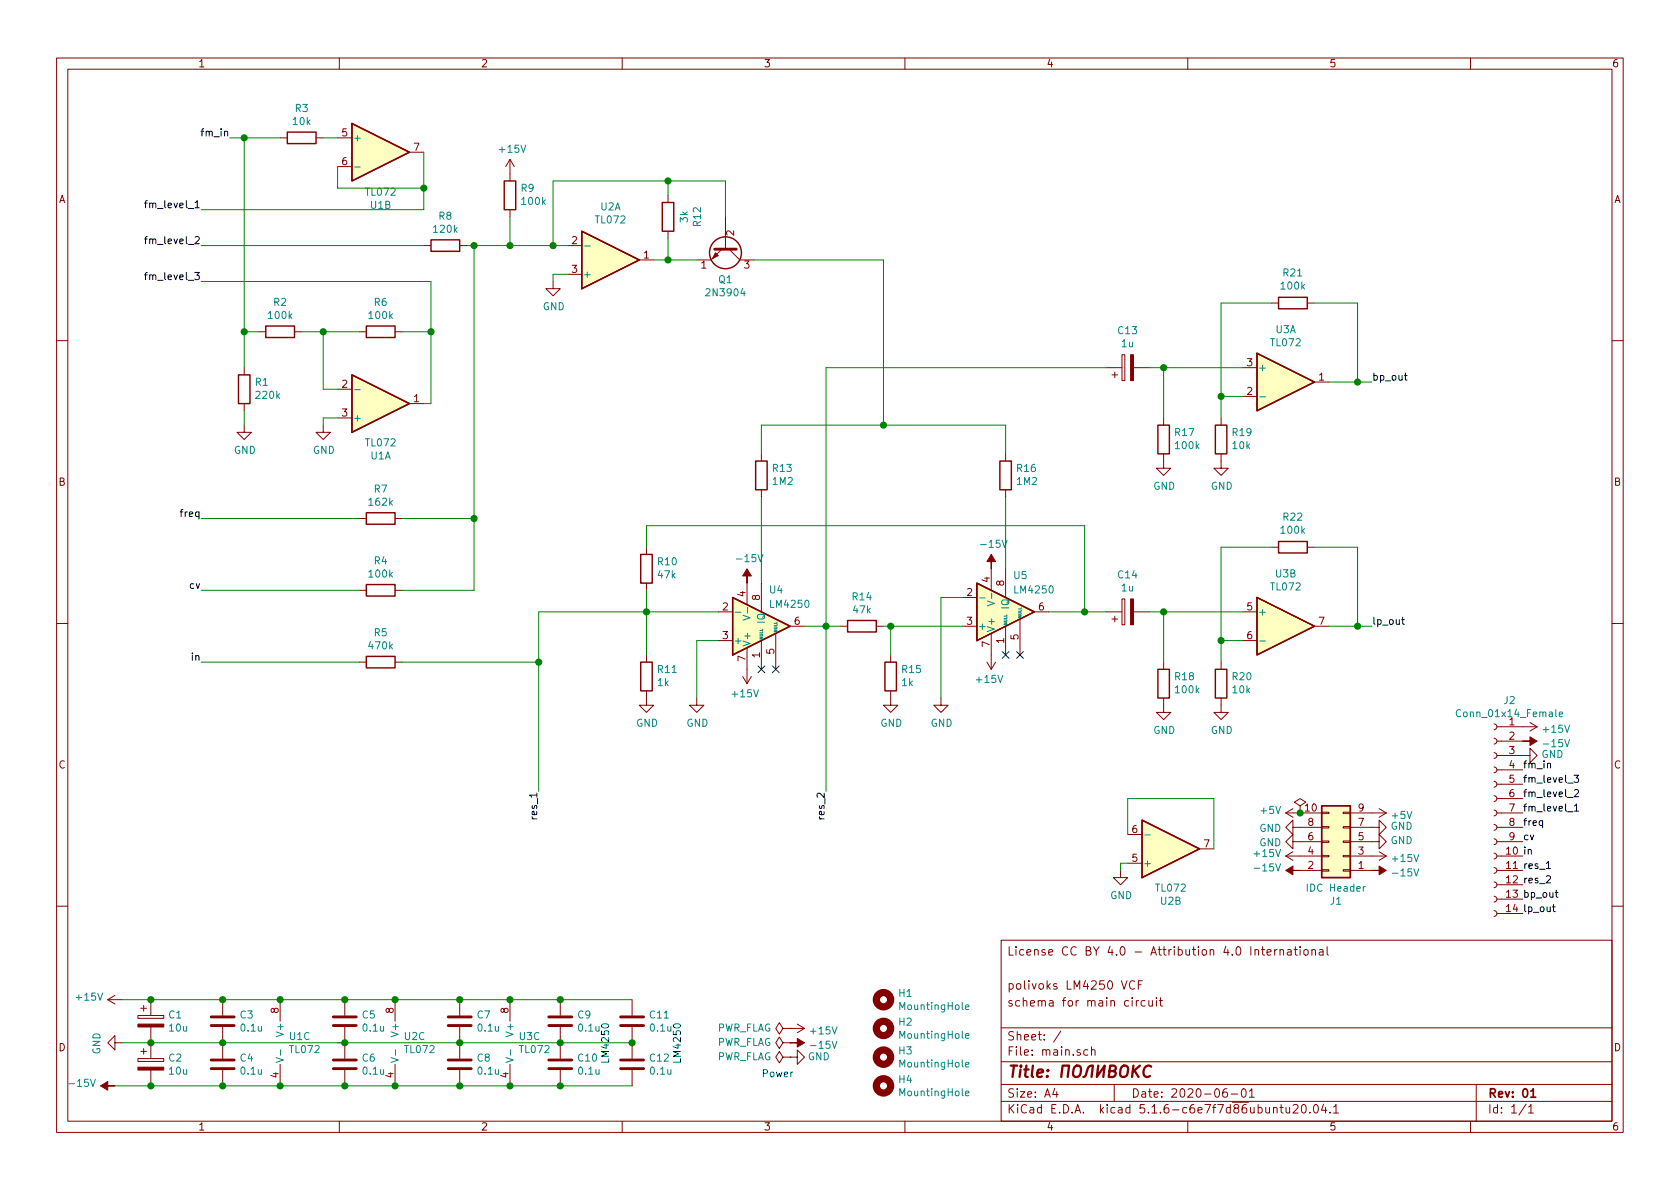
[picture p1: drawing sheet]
EESchema Schematic File Version 4
EELAYER 30 0
EELAYER END
$Descr A4 11693 8268
encoding utf-8
Sheet 1 1
Title "ПОЛИВОКС"
Date "2020-06-01"
Rev "01"
Comp ""
Comment1 "schema for main circuit"
Comment2 "polivoks LM4250 VCF"
Comment3 ""
Comment4 "License CC BY 4.0 - Attribution 4.0 International"
$EndDescr
$Comp
L Connector_Generic:Conn_02x05_Odd_Even J1
U 1 1
P 9350 5850
F 0 "J1" H 9400 6267 50  0000 C CNN
F 1 "IDC Header" H 9400 6176 50  0000 C CNN
F 2 "Connector_IDC:IDC-Header_2x05_P2.54mm_Vertical" H 9350 5850 50  0001 C CNN
F 3 "~" H 9350 5850 50  0001 C CNN
	1    9350 5850
	-1   0    0    1   
$EndComp
$Comp
L power:+15V #PWR027
U 1 1
P 9050 5950
F 0 "#PWR027" H 9050 5800 50  0001 C CNN
F 1 "+15V" V 9065 6078 50  0000 L CNN
F 2 "" H 9050 5950 50  0001 C CNN
F 3 "" H 9050 5950 50  0001 C CNN
	1    9050 5950
	0    -1   -1   0   
$EndComp
$Comp
L power:+15V #PWR032
U 1 1
P 9550 5950
F 0 "#PWR032" H 9550 5800 50  0001 C CNN
F 1 "+15V" V 9565 6078 50  0000 L CNN
F 2 "" H 9550 5950 50  0001 C CNN
F 3 "" H 9550 5950 50  0001 C CNN
	1    9550 5950
	0    1    1    0   
$EndComp
$Comp
L power:-15V #PWR028
U 1 1
P 9050 6050
F 0 "#PWR028" H 9050 6150 50  0001 C CNN
F 1 "-15V" V 9065 6178 50  0000 L CNN
F 2 "" H 9050 6050 50  0001 C CNN
F 3 "" H 9050 6050 50  0001 C CNN
	1    9050 6050
	0    -1   -1   0   
$EndComp
$Comp
L power:-15V #PWR033
U 1 1
P 9550 6050
F 0 "#PWR033" H 9550 6150 50  0001 C CNN
F 1 "-15V" V 9565 6178 50  0000 L CNN
F 2 "" H 9550 6050 50  0001 C CNN
F 3 "" H 9550 6050 50  0001 C CNN
	1    9550 6050
	0    1    1    0   
$EndComp
$Comp
L power:GND #PWR026
U 1 1
P 9050 5850
F 0 "#PWR026" H 9050 5600 50  0001 C CNN
F 1 "GND" V 9055 5722 50  0000 R CNN
F 2 "" H 9050 5850 50  0001 C CNN
F 3 "" H 9050 5850 50  0001 C CNN
	1    9050 5850
	0    1    1    0   
$EndComp
$Comp
L power:GND #PWR025
U 1 1
P 9050 5750
F 0 "#PWR025" H 9050 5500 50  0001 C CNN
F 1 "GND" V 9055 5622 50  0000 R CNN
F 2 "" H 9050 5750 50  0001 C CNN
F 3 "" H 9050 5750 50  0001 C CNN
	1    9050 5750
	0    1    1    0   
$EndComp
$Comp
L power:GND #PWR030
U 1 1
P 9550 5750
F 0 "#PWR030" H 9550 5500 50  0001 C CNN
F 1 "GND" V 9555 5622 50  0000 R CNN
F 2 "" H 9550 5750 50  0001 C CNN
F 3 "" H 9550 5750 50  0001 C CNN
	1    9550 5750
	0    -1   -1   0   
$EndComp
$Comp
L power:GND #PWR031
U 1 1
P 9550 5850
F 0 "#PWR031" H 9550 5600 50  0001 C CNN
F 1 "GND" V 9555 5722 50  0000 R CNN
F 2 "" H 9550 5850 50  0001 C CNN
F 3 "" H 9550 5850 50  0001 C CNN
	1    9550 5850
	0    -1   -1   0   
$EndComp
$Comp
L power:+5V #PWR029
U 1 1
P 9550 5650
F 0 "#PWR029" H 9550 5500 50  0001 C CNN
F 1 "+5V" V 9565 5778 50  0000 L CNN
F 2 "" H 9550 5650 50  0001 C CNN
F 3 "" H 9550 5650 50  0001 C CNN
	1    9550 5650
	0    1    1    0   
$EndComp
$Comp
L power:+5V #PWR024
U 1 1
P 9050 5650
F 0 "#PWR024" H 9050 5500 50  0001 C CNN
F 1 "+5V" V 9065 5778 50  0000 L CNN
F 2 "" H 9050 5650 50  0001 C CNN
F 3 "" H 9050 5650 50  0001 C CNN
	1    9050 5650
	0    -1   -1   0   
$EndComp
$Comp
L power:PWR_FLAG #FLG04
U 1 1
P 9050 5650
F 0 "#FLG04" H 9050 5725 50  0001 C CNN
F 1 "PWR_FLAG" H 9050 5778 50  0001 L CNN
F 2 "" H 9050 5650 50  0001 C CNN
F 3 "~" H 9050 5650 50  0001 C CNN
	1    9050 5650
	1    0    0    -1  
$EndComp
Connection ~ 9050 5650
Text Notes 5300 7500 0    50   ~ 0
Power
$Comp
L power:PWR_FLAG #FLG01
U 1 1
P 5500 7150
F 0 "#FLG01" H 5500 7225 50  0001 C CNN
F 1 "PWR_FLAG" V 5500 7278 50  0000 L CNN
F 2 "" H 5500 7150 50  0001 C CNN
F 3 "~" H 5500 7150 50  0001 C CNN
	1    5500 7150
	0    -1   -1   0   
$EndComp
$Comp
L power:+15V #PWR012
U 1 1
P 5500 7150
F 0 "#PWR012" H 5500 7000 50  0001 C CNN
F 1 "+15V" V 5515 7278 50  0000 L CNN
F 2 "" H 5500 7150 50  0001 C CNN
F 3 "" H 5500 7150 50  0001 C CNN
	1    5500 7150
	0    1    1    0   
$EndComp
$Comp
L power:-15V #PWR013
U 1 1
P 5500 7250
F 0 "#PWR013" H 5500 7350 50  0001 C CNN
F 1 "-15V" V 5515 7378 50  0000 L CNN
F 2 "" H 5500 7250 50  0001 C CNN
F 3 "" H 5500 7250 50  0001 C CNN
	1    5500 7250
	0    1    1    0   
$EndComp
$Comp
L power:GND #PWR014
U 1 1
P 5500 7350
F 0 "#PWR014" H 5500 7100 50  0001 C CNN
F 1 "GND" V 5500 7150 50  0000 C CNN
F 2 "" H 5500 7350 50  0001 C CNN
F 3 "" H 5500 7350 50  0001 C CNN
	1    5500 7350
	0    -1   -1   0   
$EndComp
$Comp
L power:PWR_FLAG #FLG02
U 1 1
P 5500 7250
F 0 "#FLG02" H 5500 7325 50  0001 C CNN
F 1 "PWR_FLAG" V 5500 7378 50  0000 L CNN
F 2 "" H 5500 7250 50  0001 C CNN
F 3 "~" H 5500 7250 50  0001 C CNN
	1    5500 7250
	0    -1   -1   0   
$EndComp
$Comp
L power:PWR_FLAG #FLG03
U 1 1
P 5500 7350
F 0 "#FLG03" H 5500 7425 50  0001 C CNN
F 1 "PWR_FLAG" V 5500 7478 50  0000 L CNN
F 2 "" H 5500 7350 50  0001 C CNN
F 3 "~" H 5500 7350 50  0001 C CNN
	1    5500 7350
	0    -1   -1   0   
$EndComp
$Comp
L Mechanical:MountingHole H1
U 1 1
P 6150 6950
F 0 "H1" H 6250 6996 50  0000 L CNN
F 1 "MountingHole" H 6250 6905 50  0000 L CNN
F 2 "MountingHole:MountingHole_2.2mm_M2" H 6150 6950 50  0001 C CNN
F 3 "~" H 6150 6950 50  0001 C CNN
	1    6150 6950
	1    0    0    -1  
$EndComp
$Comp
L Mechanical:MountingHole H2
U 1 1
P 6150 7150
F 0 "H2" H 6250 7196 50  0000 L CNN
F 1 "MountingHole" H 6250 7105 50  0000 L CNN
F 2 "MountingHole:MountingHole_2.2mm_M2" H 6150 7150 50  0001 C CNN
F 3 "~" H 6150 7150 50  0001 C CNN
	1    6150 7150
	1    0    0    -1  
$EndComp
$Comp
L Mechanical:MountingHole H3
U 1 1
P 6150 7350
F 0 "H3" H 6250 7396 50  0000 L CNN
F 1 "MountingHole" H 6250 7305 50  0000 L CNN
F 2 "MountingHole:MountingHole_2.2mm_M2" H 6150 7350 50  0001 C CNN
F 3 "~" H 6150 7350 50  0001 C CNN
	1    6150 7350
	1    0    0    -1  
$EndComp
$Comp
L Mechanical:MountingHole H4
U 1 1
P 6150 7550
F 0 "H4" H 6250 7596 50  0000 L CNN
F 1 "MountingHole" H 6250 7505 50  0000 L CNN
F 2 "MountingHole:MountingHole_2.2mm_M2" H 6150 7550 50  0001 C CNN
F 3 "~" H 6150 7550 50  0001 C CNN
	1    6150 7550
	1    0    0    -1  
$EndComp
Text Notes 4750 7400 1    50   ~ 0
LM4250
$Comp
L Device:C C10
U 1 1
P 3900 7400
F 0 "C10" H 4015 7446 50  0000 L CNN
F 1 "0.1u" H 4015 7355 50  0000 L CNN
F 2 "Capacitor_THT:C_Disc_D3.4mm_W2.1mm_P2.50mm" H 3938 7250 50  0001 C CNN
F 3 "~" H 3900 7400 50  0001 C CNN
	1    3900 7400
	1    0    0    -1  
$EndComp
Text Notes 4250 7400 1    50   ~ 0
LM4250
$Comp
L Device:C C12
U 1 1
P 4400 7400
F 0 "C12" H 4515 7446 50  0000 L CNN
F 1 "0.1u" H 4515 7355 50  0000 L CNN
F 2 "Capacitor_THT:C_Disc_D3.4mm_W2.1mm_P2.50mm" H 4438 7250 50  0001 C CNN
F 3 "~" H 4400 7400 50  0001 C CNN
	1    4400 7400
	1    0    0    -1  
$EndComp
$Comp
L Device:C C11
U 1 1
P 4400 7100
F 0 "C11" H 4515 7146 50  0000 L CNN
F 1 "0.1u" H 4515 7055 50  0000 L CNN
F 2 "Capacitor_THT:C_Disc_D3.4mm_W2.1mm_P2.50mm" H 4438 6950 50  0001 C CNN
F 3 "~" H 4400 7100 50  0001 C CNN
	1    4400 7100
	1    0    0    -1  
$EndComp
Connection ~ 3900 7250
Connection ~ 3900 7550
Wire Wire Line
	3900 7250 4400 7250
Connection ~ 4400 7250
Wire Wire Line
	3900 7550 4400 7550
$Comp
L Amplifier_Operational:LM4250 U4
U 1 1
P 5300 4350
F 0 "U4" H 5350 4100 50  0000 L CNN
F 1 "LM4250" H 5350 4200 50  0000 L CNN
F 2 "Package_DIP:DIP-8_W7.62mm_Socket" H 5350 4400 50  0001 C CNN
F 3 "http://www.ti.com/lit/ds/symlink/lm4250.pdf" H 5350 4500 50  0001 C CNN
	1    5300 4350
	1    0    0    1   
$EndComp
$Comp
L Amplifier_Operational:LM4250 U5
U 1 1
P 7000 4250
F 0 "U5" H 7050 4000 50  0000 L CNN
F 1 "LM4250" H 7050 4100 50  0000 L CNN
F 2 "Package_DIP:DIP-8_W7.62mm_Socket" H 7050 4300 50  0001 C CNN
F 3 "http://www.ti.com/lit/ds/symlink/lm4250.pdf" H 7050 4400 50  0001 C CNN
	1    7000 4250
	1    0    0    1   
$EndComp
$Comp
L Amplifier_Operational:TL072 U1
U 1 1
P 2650 2800
F 0 "U1" H 2650 3167 50  0000 C CNN
F 1 "TL072" H 2650 3076 50  0000 C CNN
F 2 "Package_DIP:DIP-8_W7.62mm_Socket" H 2650 2800 50  0001 C CNN
F 3 "http://www.ti.com/lit/ds/symlink/tl071.pdf" H 2650 2800 50  0001 C CNN
	1    2650 2800
	1    0    0    1   
$EndComp
$Comp
L Amplifier_Operational:TL072 U1
U 2 1
P 2650 1050
F 0 "U1" H 2650 683 50  0000 C CNN
F 1 "TL072" H 2650 774 50  0000 C CNN
F 2 "Package_DIP:DIP-8_W7.62mm_Socket" H 2650 1050 50  0001 C CNN
F 3 "http://www.ti.com/lit/ds/symlink/tl071.pdf" H 2650 1050 50  0001 C CNN
	2    2650 1050
	1    0    0    -1  
$EndComp
$Comp
L Amplifier_Operational:TL072 U2
U 1 1
P 4250 1800
F 0 "U2" H 4250 1433 50  0000 C CNN
F 1 "TL072" H 4250 1524 50  0000 C CNN
F 2 "Package_DIP:DIP-8_W7.62mm_Socket" H 4250 1800 50  0001 C CNN
F 3 "http://www.ti.com/lit/ds/symlink/tl071.pdf" H 4250 1800 50  0001 C CNN
	1    4250 1800
	1    0    0    1   
$EndComp
$Comp
L Amplifier_Operational:TL072 U2
U 2 1
P 8150 5900
F 0 "U2" H 8150 6267 50  0000 C CNN
F 1 "TL072" H 8150 6176 50  0000 C CNN
F 2 "Package_DIP:DIP-8_W7.62mm_Socket" H 8150 5900 50  0001 C CNN
F 3 "http://www.ti.com/lit/ds/symlink/tl071.pdf" H 8150 5900 50  0001 C CNN
	2    8150 5900
	1    0    0    1   
$EndComp
$Comp
L Amplifier_Operational:TL072 U3
U 1 1
P 8950 2650
F 0 "U3" H 8950 3017 50  0000 C CNN
F 1 "TL072" H 8950 2926 50  0000 C CNN
F 2 "Package_DIP:DIP-8_W7.62mm_Socket" H 8950 2650 50  0001 C CNN
F 3 "http://www.ti.com/lit/ds/symlink/tl071.pdf" H 8950 2650 50  0001 C CNN
	1    8950 2650
	1    0    0    -1  
$EndComp
$Comp
L Amplifier_Operational:TL072 U3
U 2 1
P 8950 4350
F 0 "U3" H 8950 4717 50  0000 C CNN
F 1 "TL072" H 8950 4626 50  0000 C CNN
F 2 "Package_DIP:DIP-8_W7.62mm_Socket" H 8950 4350 50  0001 C CNN
F 3 "http://www.ti.com/lit/ds/symlink/tl071.pdf" H 8950 4350 50  0001 C CNN
	2    8950 4350
	1    0    0    -1  
$EndComp
$Comp
L power:+15V #PWR018
U 1 1
P 6900 4550
F 0 "#PWR018" H 6900 4400 50  0001 C CNN
F 1 "+15V" H 6915 4723 50  0000 C CNN
F 2 "" H 6900 4550 50  0001 C CNN
F 3 "" H 6900 4550 50  0001 C CNN
	1    6900 4550
	-1   0    0    1   
$EndComp
$Comp
L power:-15V #PWR010
U 1 1
P 5200 4050
F 0 "#PWR010" H 5200 4150 50  0001 C CNN
F 1 "-15V" H 5215 4223 50  0000 C CNN
F 2 "" H 5200 4050 50  0001 C CNN
F 3 "" H 5200 4050 50  0001 C CNN
	1    5200 4050
	1    0    0    -1  
$EndComp
$Comp
L power:-15V #PWR017
U 1 1
P 6900 3950
F 0 "#PWR017" H 6900 4050 50  0001 C CNN
F 1 "-15V" H 6915 4123 50  0000 C CNN
F 2 "" H 6900 3950 50  0001 C CNN
F 3 "" H 6900 3950 50  0001 C CNN
	1    6900 3950
	1    0    0    -1  
$EndComp
$Comp
L Device:R R3
U 1 1
P 2100 950
F 0 "R3" V 1893 950 50  0000 C CNN
F 1 "10k" V 1984 950 50  0000 C CNN
F 2 "Resistor_THT:R_Axial_DIN0207_L6.3mm_D2.5mm_P10.16mm_Horizontal" V 2030 950 50  0001 C CNN
F 3 "~" H 2100 950 50  0001 C CNN
	1    2100 950 
	0    1    1    0   
$EndComp
Wire Wire Line
	2250 950  2350 950 
Wire Wire Line
	2350 1150 2350 1300
Wire Wire Line
	2350 1300 2950 1300
Wire Wire Line
	2950 1300 2950 1050
Wire Wire Line
	1400 1450 2950 1450
Wire Wire Line
	2950 1450 2950 1300
Connection ~ 2950 1300
$Comp
L Device:R R6
U 1 1
P 2650 2300
F 0 "R6" V 2443 2300 50  0000 C CNN
F 1 "100k" V 2534 2300 50  0000 C CNN
F 2 "Resistor_THT:R_Axial_DIN0207_L6.3mm_D2.5mm_P2.54mm_Vertical" V 2580 2300 50  0001 C CNN
F 3 "~" H 2650 2300 50  0001 C CNN
	1    2650 2300
	0    1    1    0   
$EndComp
Wire Wire Line
	2800 2300 3000 2300
Wire Wire Line
	3000 1950 1400 1950
Wire Wire Line
	2500 2300 2250 2300
Wire Wire Line
	2250 2300 2250 2700
Wire Wire Line
	2250 2700 2350 2700
$Comp
L power:GND #PWR05
U 1 1
P 2250 2950
F 0 "#PWR05" H 2250 2700 50  0001 C CNN
F 1 "GND" H 2255 2777 50  0000 C CNN
F 2 "" H 2250 2950 50  0001 C CNN
F 3 "" H 2250 2950 50  0001 C CNN
	1    2250 2950
	1    0    0    -1  
$EndComp
Wire Wire Line
	2350 2900 2250 2900
Wire Wire Line
	2250 2900 2250 2950
$Comp
L Device:R R2
U 1 1
P 1950 2300
F 0 "R2" V 1743 2300 50  0000 C CNN
F 1 "100k" V 1834 2300 50  0000 C CNN
F 2 "Resistor_THT:R_Axial_DIN0207_L6.3mm_D2.5mm_P10.16mm_Horizontal" V 1880 2300 50  0001 C CNN
F 3 "~" H 1950 2300 50  0001 C CNN
	1    1950 2300
	0    1    1    0   
$EndComp
$Comp
L Device:R R1
U 1 1
P 1700 2700
F 0 "R1" H 1630 2654 50  0000 R CNN
F 1 "220k" H 1630 2745 50  0000 R CNN
F 2 "Resistor_THT:R_Axial_DIN0207_L6.3mm_D2.5mm_P10.16mm_Horizontal" V 1630 2700 50  0001 C CNN
F 3 "~" H 1700 2700 50  0001 C CNN
	1    1700 2700
	-1   0    0    1   
$EndComp
$Comp
L power:GND #PWR04
U 1 1
P 1700 2950
F 0 "#PWR04" H 1700 2700 50  0001 C CNN
F 1 "GND" H 1705 2777 50  0000 C CNN
F 2 "" H 1700 2950 50  0001 C CNN
F 3 "" H 1700 2950 50  0001 C CNN
	1    1700 2950
	1    0    0    -1  
$EndComp
Wire Wire Line
	1700 2850 1700 2950
Wire Wire Line
	1700 2550 1700 2300
Wire Wire Line
	1700 2300 1800 2300
Wire Wire Line
	2100 2300 2250 2300
Connection ~ 2250 2300
Wire Wire Line
	3950 1700 3850 1700
$Comp
L Device:R R8
U 1 1
P 3100 1700
F 0 "R8" V 2893 1700 50  0000 C CNN
F 1 "120k" V 2984 1700 50  0000 C CNN
F 2 "Resistor_THT:R_Axial_DIN0207_L6.3mm_D2.5mm_P10.16mm_Horizontal" V 3030 1700 50  0001 C CNN
F 3 "~" H 3100 1700 50  0001 C CNN
	1    3100 1700
	0    1    1    0   
$EndComp
$Comp
L power:GND #PWR07
U 1 1
P 3850 1950
F 0 "#PWR07" H 3850 1700 50  0001 C CNN
F 1 "GND" H 3855 1777 50  0000 C CNN
F 2 "" H 3850 1950 50  0001 C CNN
F 3 "" H 3850 1950 50  0001 C CNN
	1    3850 1950
	1    0    0    -1  
$EndComp
Wire Wire Line
	3950 1900 3850 1900
$Comp
L Device:R R12
U 1 1
P 4650 1500
F 0 "R12" V 4443 1500 50  0000 C CNN
F 1 "3k" V 4534 1500 50  0000 C CNN
F 2 "Resistor_THT:R_Axial_DIN0207_L6.3mm_D2.5mm_P10.16mm_Horizontal" V 4580 1500 50  0001 C CNN
F 3 "~" H 4650 1500 50  0001 C CNN
	1    4650 1500
	-1   0    0    1   
$EndComp
Wire Wire Line
	4650 1250 4650 1350
Wire Wire Line
	4650 1800 4550 1800
$Comp
L Transistor_BJT:2N3904 Q1
U 1 1
P 5050 1700
F 0 "Q1" V 5285 1700 50  0000 C CNN
F 1 "2N3904" V 5376 1700 50  0000 C CNN
F 2 "Package_TO_SOT_THT:TO-92_Inline" H 5250 1625 50  0001 L CIN
F 3 "https://www.fairchildsemi.com/datasheets/2N/2N3904.pdf" H 5050 1700 50  0001 L CNN
	1    5050 1700
	0    1    1    0   
$EndComp
Wire Wire Line
	5050 1500 5050 1250
Wire Wire Line
	5050 1250 4650 1250
Connection ~ 4650 1250
Wire Wire Line
	4850 1800 4650 1800
Connection ~ 4650 1800
Wire Wire Line
	3850 1250 3850 1700
Connection ~ 3850 1700
Wire Wire Line
	3850 1900 3850 1950
Wire Wire Line
	3250 1700 3300 1700
$Comp
L Device:R R4
U 1 1
P 2650 4100
F 0 "R4" V 2443 4100 50  0000 C CNN
F 1 "100k" V 2534 4100 50  0000 C CNN
F 2 "Resistor_THT:R_Axial_DIN0207_L6.3mm_D2.5mm_P10.16mm_Horizontal" V 2580 4100 50  0001 C CNN
F 3 "~" H 2650 4100 50  0001 C CNN
	1    2650 4100
	0    1    1    0   
$EndComp
$Comp
L Device:R R9
U 1 1
P 3550 1350
F 0 "R9" H 3480 1304 50  0000 R CNN
F 1 "100k" H 3480 1395 50  0000 R CNN
F 2 "Resistor_THT:R_Axial_DIN0207_L6.3mm_D2.5mm_P10.16mm_Horizontal" V 3480 1350 50  0001 C CNN
F 3 "~" H 3550 1350 50  0001 C CNN
	1    3550 1350
	-1   0    0    1   
$EndComp
$Comp
L power:+15V #PWR06
U 1 1
P 3550 1200
F 0 "#PWR06" H 3550 1050 50  0001 C CNN
F 1 "+15V" H 3565 1373 50  0000 C CNN
F 2 "" H 3550 1200 50  0001 C CNN
F 3 "" H 3550 1200 50  0001 C CNN
	1    3550 1200
	1    0    0    -1  
$EndComp
Wire Wire Line
	3550 1500 3550 1700
$Comp
L Device:R R5
U 1 1
P 2650 4600
F 0 "R5" V 2443 4600 50  0000 C CNN
F 1 "470k" V 2534 4600 50  0000 C CNN
F 2 "Resistor_THT:R_Axial_DIN0207_L6.3mm_D2.5mm_P10.16mm_Horizontal" V 2580 4600 50  0001 C CNN
F 3 "~" H 2650 4600 50  0001 C CNN
	1    2650 4600
	0    1    1    0   
$EndComp
$Comp
L Device:R R10
U 1 1
P 4500 3950
F 0 "R10" H 4430 3904 50  0000 R CNN
F 1 "47k" H 4430 3995 50  0000 R CNN
F 2 "Resistor_THT:R_Axial_DIN0207_L6.3mm_D2.5mm_P10.16mm_Horizontal" V 4430 3950 50  0001 C CNN
F 3 "~" H 4500 3950 50  0001 C CNN
	1    4500 3950
	-1   0    0    1   
$EndComp
$Comp
L Device:R R11
U 1 1
P 4500 4700
F 0 "R11" H 4430 4654 50  0000 R CNN
F 1 "1k" H 4430 4745 50  0000 R CNN
F 2 "Resistor_THT:R_Axial_DIN0207_L6.3mm_D2.5mm_P10.16mm_Horizontal" V 4430 4700 50  0001 C CNN
F 3 "~" H 4500 4700 50  0001 C CNN
	1    4500 4700
	-1   0    0    1   
$EndComp
$Comp
L power:GND #PWR08
U 1 1
P 4500 4850
F 0 "#PWR08" H 4500 4600 50  0001 C CNN
F 1 "GND" H 4505 4677 50  0000 C CNN
F 2 "" H 4500 4850 50  0001 C CNN
F 3 "" H 4500 4850 50  0001 C CNN
	1    4500 4850
	1    0    0    -1  
$EndComp
$Comp
L power:GND #PWR09
U 1 1
P 4850 4850
F 0 "#PWR09" H 4850 4600 50  0001 C CNN
F 1 "GND" H 4855 4677 50  0000 C CNN
F 2 "" H 4850 4850 50  0001 C CNN
F 3 "" H 4850 4850 50  0001 C CNN
	1    4850 4850
	1    0    0    -1  
$EndComp
Wire Wire Line
	3000 2300 3000 2800
Wire Wire Line
	3000 2800 2950 2800
Connection ~ 3000 2300
NoConn ~ 5300 4650
NoConn ~ 5400 4650
Wire Wire Line
	4650 1650 4650 1800
Wire Wire Line
	3850 1250 4650 1250
$Comp
L Device:R R14
U 1 1
P 6000 4350
F 0 "R14" V 5793 4350 50  0000 C CNN
F 1 "47k" V 5884 4350 50  0000 C CNN
F 2 "Resistor_THT:R_Axial_DIN0207_L6.3mm_D2.5mm_P10.16mm_Horizontal" V 5930 4350 50  0001 C CNN
F 3 "~" H 6000 4350 50  0001 C CNN
	1    6000 4350
	0    1    1    0   
$EndComp
$Comp
L Device:R R15
U 1 1
P 6200 4700
F 0 "R15" H 6130 4654 50  0000 R CNN
F 1 "1k" H 6130 4745 50  0000 R CNN
F 2 "Resistor_THT:R_Axial_DIN0207_L6.3mm_D2.5mm_P10.16mm_Horizontal" V 6130 4700 50  0001 C CNN
F 3 "~" H 6200 4700 50  0001 C CNN
	1    6200 4700
	-1   0    0    1   
$EndComp
Wire Wire Line
	6150 4350 6200 4350
Wire Wire Line
	6700 4150 6550 4150
$Comp
L power:GND #PWR015
U 1 1
P 6200 4850
F 0 "#PWR015" H 6200 4600 50  0001 C CNN
F 1 "GND" H 6205 4677 50  0000 C CNN
F 2 "" H 6200 4850 50  0001 C CNN
F 3 "" H 6200 4850 50  0001 C CNN
	1    6200 4850
	1    0    0    -1  
$EndComp
$Comp
L power:GND #PWR016
U 1 1
P 6550 4850
F 0 "#PWR016" H 6550 4600 50  0001 C CNN
F 1 "GND" H 6555 4677 50  0000 C CNN
F 2 "" H 6550 4850 50  0001 C CNN
F 3 "" H 6550 4850 50  0001 C CNN
	1    6550 4850
	1    0    0    -1  
$EndComp
$Comp
L power:+15V #PWR011
U 1 1
P 5200 4650
F 0 "#PWR011" H 5200 4500 50  0001 C CNN
F 1 "+15V" H 5215 4823 50  0000 C CNN
F 2 "" H 5200 4650 50  0001 C CNN
F 3 "" H 5200 4650 50  0001 C CNN
	1    5200 4650
	-1   0    0    1   
$EndComp
NoConn ~ 7000 4550
NoConn ~ 7100 4550
Wire Wire Line
	4850 4450 4850 4850
Wire Wire Line
	5000 4450 4850 4450
Wire Wire Line
	6700 4350 6200 4350
Connection ~ 6200 4350
Wire Wire Line
	5000 4250 4500 4250
Wire Wire Line
	4500 4250 4500 4550
Wire Wire Line
	4500 4100 4500 4250
Connection ~ 4500 4250
Wire Wire Line
	7550 3650 7550 4250
Wire Wire Line
	7550 4250 7300 4250
Wire Wire Line
	4500 3650 4500 3800
Wire Wire Line
	6550 4150 6550 4850
Wire Wire Line
	6200 4350 6200 4550
Wire Wire Line
	4500 3650 7550 3650
$Comp
L Device:CP C14
U 1 1
P 7850 4250
F 0 "C14" V 8105 4250 50  0000 C CNN
F 1 "1u" V 8014 4250 50  0000 C CNN
F 2 "Capacitor_THT:CP_Radial_D5.0mm_P2.00mm" H 7888 4100 50  0001 C CNN
F 3 "~" H 7850 4250 50  0001 C CNN
	1    7850 4250
	0    -1   -1   0   
$EndComp
Wire Wire Line
	7700 4250 7550 4250
Connection ~ 7550 4250
$Comp
L Device:R R18
U 1 1
P 8100 4750
F 0 "R18" H 8030 4704 50  0000 R CNN
F 1 "100k" H 8030 4795 50  0000 R CNN
F 2 "Resistor_THT:R_Axial_DIN0207_L6.3mm_D2.5mm_P10.16mm_Horizontal" V 8030 4750 50  0001 C CNN
F 3 "~" H 8100 4750 50  0001 C CNN
	1    8100 4750
	-1   0    0    1   
$EndComp
$Comp
L power:GND #PWR021
U 1 1
P 8100 4900
F 0 "#PWR021" H 8100 4650 50  0001 C CNN
F 1 "GND" H 8105 4727 50  0000 C CNN
F 2 "" H 8100 4900 50  0001 C CNN
F 3 "" H 8100 4900 50  0001 C CNN
	1    8100 4900
	1    0    0    -1  
$EndComp
$Comp
L Device:R R20
U 1 1
P 8500 4750
F 0 "R20" H 8430 4704 50  0000 R CNN
F 1 "10k" H 8430 4795 50  0000 R CNN
F 2 "Resistor_THT:R_Axial_DIN0207_L6.3mm_D2.5mm_P10.16mm_Horizontal" V 8430 4750 50  0001 C CNN
F 3 "~" H 8500 4750 50  0001 C CNN
	1    8500 4750
	-1   0    0    1   
$EndComp
$Comp
L power:GND #PWR023
U 1 1
P 8500 4900
F 0 "#PWR023" H 8500 4650 50  0001 C CNN
F 1 "GND" H 8505 4727 50  0000 C CNN
F 2 "" H 8500 4900 50  0001 C CNN
F 3 "" H 8500 4900 50  0001 C CNN
	1    8500 4900
	1    0    0    -1  
$EndComp
Wire Wire Line
	8000 4250 8100 4250
Wire Wire Line
	8500 4600 8500 4450
Wire Wire Line
	8500 4450 8650 4450
Wire Wire Line
	8100 4250 8100 4600
Connection ~ 8100 4250
$Comp
L Device:R R22
U 1 1
P 9000 3800
F 0 "R22" V 9207 3800 50  0000 C CNN
F 1 "100k" V 9116 3800 50  0000 C CNN
F 2 "Resistor_THT:R_Axial_DIN0207_L6.3mm_D2.5mm_P2.54mm_Vertical" V 8930 3800 50  0001 C CNN
F 3 "~" H 9000 3800 50  0001 C CNN
	1    9000 3800
	0    -1   -1   0   
$EndComp
Wire Wire Line
	8100 4250 8650 4250
Wire Wire Line
	8850 3800 8500 3800
Wire Wire Line
	8500 3800 8500 4450
Connection ~ 8500 4450
Wire Wire Line
	9150 3800 9450 3800
Wire Wire Line
	9450 3800 9450 4350
Wire Wire Line
	9450 4350 9250 4350
Wire Wire Line
	9550 4350 9450 4350
Connection ~ 9450 4350
Wire Wire Line
	3750 4250 4500 4250
Wire Wire Line
	5600 4350 5750 4350
$Comp
L Device:R R7
U 1 1
P 2650 3600
F 0 "R7" V 2443 3600 50  0000 C CNN
F 1 "162k" V 2534 3600 50  0000 C CNN
F 2 "Resistor_THT:R_Axial_DIN0207_L6.3mm_D2.5mm_P10.16mm_Horizontal" V 2580 3600 50  0001 C CNN
F 3 "~" H 2650 3600 50  0001 C CNN
	1    2650 3600
	0    1    1    0   
$EndComp
$Comp
L Device:R R13
U 1 1
P 5300 3300
F 0 "R13" H 5230 3254 50  0000 R CNN
F 1 "1M2" H 5230 3345 50  0000 R CNN
F 2 "Resistor_THT:R_Axial_DIN0207_L6.3mm_D2.5mm_P10.16mm_Horizontal" V 5230 3300 50  0001 C CNN
F 3 "~" H 5300 3300 50  0001 C CNN
	1    5300 3300
	-1   0    0    1   
$EndComp
$Comp
L Device:R R16
U 1 1
P 7000 3300
F 0 "R16" H 6930 3254 50  0000 R CNN
F 1 "1M2" H 6930 3345 50  0000 R CNN
F 2 "Resistor_THT:R_Axial_DIN0207_L6.3mm_D2.5mm_P10.16mm_Horizontal" V 6930 3300 50  0001 C CNN
F 3 "~" H 7000 3300 50  0001 C CNN
	1    7000 3300
	-1   0    0    1   
$EndComp
Wire Wire Line
	7000 3950 7000 3450
Wire Wire Line
	7000 2950 6150 2950
Wire Wire Line
	5300 2950 5300 3150
Wire Wire Line
	5300 3450 5300 4050
Wire Wire Line
	7000 3150 7000 2950
Connection ~ 5750 4350
Wire Wire Line
	5750 4350 5850 4350
$Comp
L Device:CP C13
U 1 1
P 7850 2550
F 0 "C13" V 8105 2550 50  0000 C CNN
F 1 "1u" V 8014 2550 50  0000 C CNN
F 2 "Capacitor_THT:CP_Radial_D5.0mm_P2.00mm" H 7888 2400 50  0001 C CNN
F 3 "~" H 7850 2550 50  0001 C CNN
	1    7850 2550
	0    -1   -1   0   
$EndComp
$Comp
L Device:R R17
U 1 1
P 8100 3050
F 0 "R17" H 8030 3004 50  0000 R CNN
F 1 "100k" H 8030 3095 50  0000 R CNN
F 2 "Resistor_THT:R_Axial_DIN0207_L6.3mm_D2.5mm_P10.16mm_Horizontal" V 8030 3050 50  0001 C CNN
F 3 "~" H 8100 3050 50  0001 C CNN
	1    8100 3050
	-1   0    0    1   
$EndComp
$Comp
L power:GND #PWR020
U 1 1
P 8100 3200
F 0 "#PWR020" H 8100 2950 50  0001 C CNN
F 1 "GND" H 8105 3027 50  0000 C CNN
F 2 "" H 8100 3200 50  0001 C CNN
F 3 "" H 8100 3200 50  0001 C CNN
	1    8100 3200
	1    0    0    -1  
$EndComp
$Comp
L Device:R R19
U 1 1
P 8500 3050
F 0 "R19" H 8430 3004 50  0000 R CNN
F 1 "10k" H 8430 3095 50  0000 R CNN
F 2 "Resistor_THT:R_Axial_DIN0207_L6.3mm_D2.5mm_P10.16mm_Horizontal" V 8430 3050 50  0001 C CNN
F 3 "~" H 8500 3050 50  0001 C CNN
	1    8500 3050
	-1   0    0    1   
$EndComp
$Comp
L power:GND #PWR022
U 1 1
P 8500 3200
F 0 "#PWR022" H 8500 2950 50  0001 C CNN
F 1 "GND" H 8505 3027 50  0000 C CNN
F 2 "" H 8500 3200 50  0001 C CNN
F 3 "" H 8500 3200 50  0001 C CNN
	1    8500 3200
	1    0    0    -1  
$EndComp
Wire Wire Line
	8000 2550 8100 2550
Wire Wire Line
	8500 2900 8500 2750
Wire Wire Line
	8500 2750 8650 2750
Wire Wire Line
	8100 2550 8100 2900
Connection ~ 8100 2550
$Comp
L Device:R R21
U 1 1
P 9000 2100
F 0 "R21" V 9207 2100 50  0000 C CNN
F 1 "100k" V 9116 2100 50  0000 C CNN
F 2 "Resistor_THT:R_Axial_DIN0207_L6.3mm_D2.5mm_P2.54mm_Vertical" V 8930 2100 50  0001 C CNN
F 3 "~" H 9000 2100 50  0001 C CNN
	1    9000 2100
	0    -1   -1   0   
$EndComp
Wire Wire Line
	8100 2550 8650 2550
Wire Wire Line
	8850 2100 8500 2100
Wire Wire Line
	8500 2100 8500 2750
Connection ~ 8500 2750
Wire Wire Line
	9150 2100 9450 2100
Wire Wire Line
	9450 2100 9450 2650
Wire Wire Line
	9450 2650 9250 2650
Wire Wire Line
	9550 2650 9450 2650
Connection ~ 9450 2650
Wire Wire Line
	5750 4350 5750 2550
Wire Wire Line
	5750 2550 7700 2550
Wire Wire Line
	3550 7550 3900 7550
Wire Wire Line
	3200 7250 3900 7250
Wire Wire Line
	2400 7250 3200 7250
Wire Wire Line
	2750 6950 3200 6950
Wire Wire Line
	2750 7550 3200 7550
Wire Wire Line
	3200 7550 3550 7550
Wire Wire Line
	3200 6950 3550 6950
Connection ~ 3200 7550
Connection ~ 3200 6950
Connection ~ 3200 7250
$Comp
L Device:C C8
U 1 1
P 3200 7400
F 0 "C8" H 3315 7446 50  0000 L CNN
F 1 "0.1u" H 3315 7355 50  0000 L CNN
F 2 "Capacitor_THT:C_Disc_D3.4mm_W2.1mm_P2.50mm" H 3238 7250 50  0001 C CNN
F 3 "~" H 3200 7400 50  0001 C CNN
	1    3200 7400
	1    0    0    -1  
$EndComp
$Comp
L Device:C C7
U 1 1
P 3200 7100
F 0 "C7" H 3315 7146 50  0000 L CNN
F 1 "0.1u" H 3315 7055 50  0000 L CNN
F 2 "Capacitor_THT:C_Disc_D3.4mm_W2.1mm_P2.50mm" H 3238 6950 50  0001 C CNN
F 3 "~" H 3200 7100 50  0001 C CNN
	1    3200 7100
	1    0    0    -1  
$EndComp
Wire Wire Line
	3550 6950 3900 6950
Wire Wire Line
	1950 6950 2400 6950
Connection ~ 1950 6950
Wire Wire Line
	1950 7550 2400 7550
Connection ~ 1950 7550
Wire Wire Line
	1550 6950 1950 6950
Wire Wire Line
	1550 7550 1950 7550
Wire Wire Line
	2400 7550 2750 7550
Wire Wire Line
	2400 6950 2750 6950
$Comp
L Amplifier_Operational:TL072 U3
U 3 1
P 3650 7250
F 0 "U3" H 3608 7296 50  0000 L CNN
F 1 "TL072" H 3608 7205 50  0000 L CNN
F 2 "Package_DIP:DIP-8_W7.62mm_Socket" H 3650 7250 50  0001 C CNN
F 3 "http://www.ti.com/lit/ds/symlink/tl071.pdf" H 3650 7250 50  0001 C CNN
	3    3650 7250
	1    0    0    -1  
$EndComp
$Comp
L Amplifier_Operational:TL072 U2
U 3 1
P 2850 7250
F 0 "U2" H 2808 7296 50  0000 L CNN
F 1 "TL072" H 2808 7205 50  0000 L CNN
F 2 "Package_DIP:DIP-8_W7.62mm_Socket" H 2850 7250 50  0001 C CNN
F 3 "http://www.ti.com/lit/ds/symlink/tl071.pdf" H 2850 7250 50  0001 C CNN
	3    2850 7250
	1    0    0    -1  
$EndComp
$Comp
L Amplifier_Operational:TL072 U1
U 3 1
P 2050 7250
F 0 "U1" H 2008 7296 50  0000 L CNN
F 1 "TL072" H 2008 7205 50  0000 L CNN
F 2 "Package_DIP:DIP-8_W7.62mm_Socket" H 2050 7250 50  0001 C CNN
F 3 "http://www.ti.com/lit/ds/symlink/tl071.pdf" H 2050 7250 50  0001 C CNN
	3    2050 7250
	1    0    0    -1  
$EndComp
Wire Wire Line
	3900 6950 4400 6950
Connection ~ 3900 6950
$Comp
L Device:C C9
U 1 1
P 3900 7100
F 0 "C9" H 4015 7146 50  0000 L CNN
F 1 "0.1u" H 4015 7055 50  0000 L CNN
F 2 "Capacitor_THT:C_Disc_D3.4mm_W2.1mm_P2.50mm" H 3938 6950 50  0001 C CNN
F 3 "~" H 3900 7100 50  0001 C CNN
	1    3900 7100
	1    0    0    -1  
$EndComp
Wire Wire Line
	1050 7250 1550 7250
Connection ~ 1050 7550
Wire Wire Line
	1050 7550 1550 7550
Wire Wire Line
	800  7550 1050 7550
Connection ~ 1050 6950
Wire Wire Line
	1050 6950 1550 6950
Connection ~ 2400 7550
Connection ~ 1550 7550
Connection ~ 2400 6950
Connection ~ 1550 6950
Connection ~ 2400 7250
Connection ~ 1550 7250
$Comp
L Device:C C6
U 1 1
P 2400 7400
F 0 "C6" H 2515 7446 50  0000 L CNN
F 1 "0.1u" H 2515 7355 50  0000 L CNN
F 2 "Capacitor_THT:C_Disc_D3.4mm_W2.1mm_P2.50mm" H 2438 7250 50  0001 C CNN
F 3 "~" H 2400 7400 50  0001 C CNN
	1    2400 7400
	1    0    0    -1  
$EndComp
$Comp
L Device:C C5
U 1 1
P 2400 7100
F 0 "C5" H 2515 7146 50  0000 L CNN
F 1 "0.1u" H 2515 7055 50  0000 L CNN
F 2 "Capacitor_THT:C_Disc_D3.4mm_W2.1mm_P2.50mm" H 2438 6950 50  0001 C CNN
F 3 "~" H 2400 7100 50  0001 C CNN
	1    2400 7100
	1    0    0    -1  
$EndComp
$Comp
L Device:C C4
U 1 1
P 1550 7400
F 0 "C4" H 1665 7446 50  0000 L CNN
F 1 "0.1u" H 1665 7355 50  0000 L CNN
F 2 "Capacitor_THT:C_Disc_D3.4mm_W2.1mm_P2.50mm" H 1588 7250 50  0001 C CNN
F 3 "~" H 1550 7400 50  0001 C CNN
	1    1550 7400
	1    0    0    -1  
$EndComp
$Comp
L Device:C C3
U 1 1
P 1550 7100
F 0 "C3" H 1665 7146 50  0000 L CNN
F 1 "0.1u" H 1665 7055 50  0000 L CNN
F 2 "Capacitor_THT:C_Disc_D3.4mm_W2.1mm_P2.50mm" H 1588 6950 50  0001 C CNN
F 3 "~" H 1550 7100 50  0001 C CNN
	1    1550 7100
	1    0    0    -1  
$EndComp
Wire Wire Line
	1050 6950 850  6950
$Comp
L power:-15V #PWR01
U 1 1
P 800 7550
F 0 "#PWR01" H 800 7650 50  0001 C CNN
F 1 "-15V" V 815 7678 50  0000 L CNN
F 2 "" H 800 7550 50  0001 C CNN
F 3 "" H 800 7550 50  0001 C CNN
	1    800  7550
	0    -1   -1   0   
$EndComp
$Comp
L Device:CP C1
U 1 1
P 1050 7100
F 0 "C1" H 1168 7146 50  0000 L CNN
F 1 "10u" H 1168 7055 50  0000 L CNN
F 2 "Capacitor_THT:CP_Radial_D5.0mm_P2.50mm" H 1088 6950 50  0001 C CNN
F 3 "~" H 1050 7100 50  0001 C CNN
	1    1050 7100
	1    0    0    -1  
$EndComp
Connection ~ 1050 7250
Wire Wire Line
	1050 7250 850  7250
$Comp
L power:GND #PWR03
U 1 1
P 850 7250
F 0 "#PWR03" H 850 7000 50  0001 C CNN
F 1 "GND" H 855 7077 50  0000 C CNN
F 2 "" H 850 7250 50  0001 C CNN
F 3 "" H 850 7250 50  0001 C CNN
	1    850  7250
	0    1    1    0   
$EndComp
$Comp
L Device:CP C2
U 1 1
P 1050 7400
F 0 "C2" H 1168 7446 50  0000 L CNN
F 1 "10u" H 1168 7355 50  0000 L CNN
F 2 "Capacitor_THT:CP_Radial_D5.0mm_P2.50mm" H 1088 7250 50  0001 C CNN
F 3 "~" H 1050 7400 50  0001 C CNN
	1    1050 7400
	1    0    0    -1  
$EndComp
$Comp
L power:+15V #PWR02
U 1 1
P 850 6950
F 0 "#PWR02" H 850 6800 50  0001 C CNN
F 1 "+15V" V 865 7078 50  0000 L CNN
F 2 "" H 850 6950 50  0001 C CNN
F 3 "" H 850 6950 50  0001 C CNN
	1    850  6950
	0    -1   -1   0   
$EndComp
Connection ~ 2750 6950
Connection ~ 2750 7550
Connection ~ 3550 6950
Connection ~ 3550 7550
Wire Wire Line
	8450 5900 8450 5550
Wire Wire Line
	8450 5550 7850 5550
Wire Wire Line
	7850 5550 7850 5800
$Comp
L power:GND #PWR019
U 1 1
P 7800 6050
F 0 "#PWR019" H 7800 5800 50  0001 C CNN
F 1 "GND" H 7805 5877 50  0000 C CNN
F 2 "" H 7800 6050 50  0001 C CNN
F 3 "" H 7800 6050 50  0001 C CNN
	1    7800 6050
	1    0    0    -1  
$EndComp
Wire Wire Line
	7800 6000 7800 6050
Wire Wire Line
	7850 6000 7800 6000
Wire Wire Line
	3300 1700 3300 3600
Wire Wire Line
	3000 1950 3000 2300
Wire Wire Line
	1600 950  1700 950 
Wire Wire Line
	1700 2300 1700 950 
Connection ~ 1700 2300
Connection ~ 1700 950 
Wire Wire Line
	1700 950  1950 950 
Connection ~ 3300 1700
Connection ~ 3300 3600
$Comp
L power:+15V #PWR034
U 1 1
P 10600 5050
F 0 "#PWR034" H 10600 4900 50  0001 C CNN
F 1 "+15V" V 10615 5178 50  0000 L CNN
F 2 "" H 10600 5050 50  0001 C CNN
F 3 "" H 10600 5050 50  0001 C CNN
	1    10600 5050
	0    1    1    0   
$EndComp
$Comp
L power:-15V #PWR035
U 1 1
P 10600 5150
F 0 "#PWR035" H 10600 5250 50  0001 C CNN
F 1 "-15V" V 10615 5278 50  0000 L CNN
F 2 "" H 10600 5150 50  0001 C CNN
F 3 "" H 10600 5150 50  0001 C CNN
	1    10600 5150
	0    1    1    0   
$EndComp
$Comp
L power:GND #PWR036
U 1 1
P 10600 5250
F 0 "#PWR036" H 10600 5000 50  0001 C CNN
F 1 "GND" V 10605 5122 50  0000 R CNN
F 2 "" H 10600 5250 50  0001 C CNN
F 3 "" H 10600 5250 50  0001 C CNN
	1    10600 5250
	0    -1   -1   0   
$EndComp
Text Label 10600 5350 0    50   ~ 0
fm_in
Text Label 10600 5650 0    50   ~ 0
fm_level_1
Text Label 10600 5550 0    50   ~ 0
fm_level_2
Text Label 10600 5450 0    50   ~ 0
fm_level_3
Text Label 10600 5750 0    50   ~ 0
freq
Text Label 10600 5850 0    50   ~ 0
cv
Text Label 10600 5950 0    50   ~ 0
in
Text Label 10600 6050 0    50   ~ 0
res_1
Text Label 10600 6150 0    50   ~ 0
res_2
Text Label 10600 6250 0    50   ~ 0
bp_out
Text Label 10600 6350 0    50   ~ 0
lp_out
Wire Wire Line
	2350 7250 2400 7250
Wire Wire Line
	1550 7250 2400 7250
$Comp
L Connector:Conn_01x14_Female J2
U 1 1
P 10400 5650
F 0 "J2" H 10292 6435 50  0000 C CNN
F 1 "Conn_01x14_Female" H 10292 6344 50  0000 C CNN
F 2 "Connector_PinHeader_2.54mm:PinHeader_1x14_P2.54mm_Vertical" H 10400 5650 50  0001 C CNN
F 3 "~" H 10400 5650 50  0001 C CNN
	1    10400 5650
	-1   0    0    -1  
$EndComp
Text Label 1600 950  2    50   ~ 0
fm_in
Text Label 1400 1450 2    50   ~ 0
fm_level_1
Text Label 1400 1700 2    50   ~ 0
fm_level_2
Text Label 1400 1950 2    50   ~ 0
fm_level_3
Text Label 1400 3600 2    50   ~ 0
freq
Text Label 1400 4100 2    50   ~ 0
cv
Text Label 1400 4600 2    50   ~ 0
in
Text Label 9550 4350 0    50   ~ 0
lp_out
Text Label 9550 2650 0    50   ~ 0
bp_out
Text Label 3750 5500 3    50   ~ 0
res_1
Text Label 5750 5500 3    50   ~ 0
res_2
Wire Wire Line
	5750 5500 5750 4350
Wire Wire Line
	1400 1700 2950 1700
Wire Wire Line
	1400 4100 2500 4100
Wire Wire Line
	2800 4100 3300 4100
Wire Wire Line
	3300 3600 3300 4100
Wire Wire Line
	2800 3600 3300 3600
Wire Wire Line
	2500 3600 1400 3600
Connection ~ 3550 1700
Wire Wire Line
	3550 1700 3850 1700
Wire Wire Line
	3300 1700 3550 1700
Wire Wire Line
	6150 2950 6150 1800
Connection ~ 6150 2950
Wire Wire Line
	5250 1800 6150 1800
Wire Wire Line
	5300 2950 6150 2950
Wire Wire Line
	2800 4600 3750 4600
Wire Wire Line
	3750 4250 3750 4600
Connection ~ 3750 4600
Wire Wire Line
	2500 4600 1400 4600
Wire Wire Line
	3750 4600 3750 5500
$EndSCHEMATC
